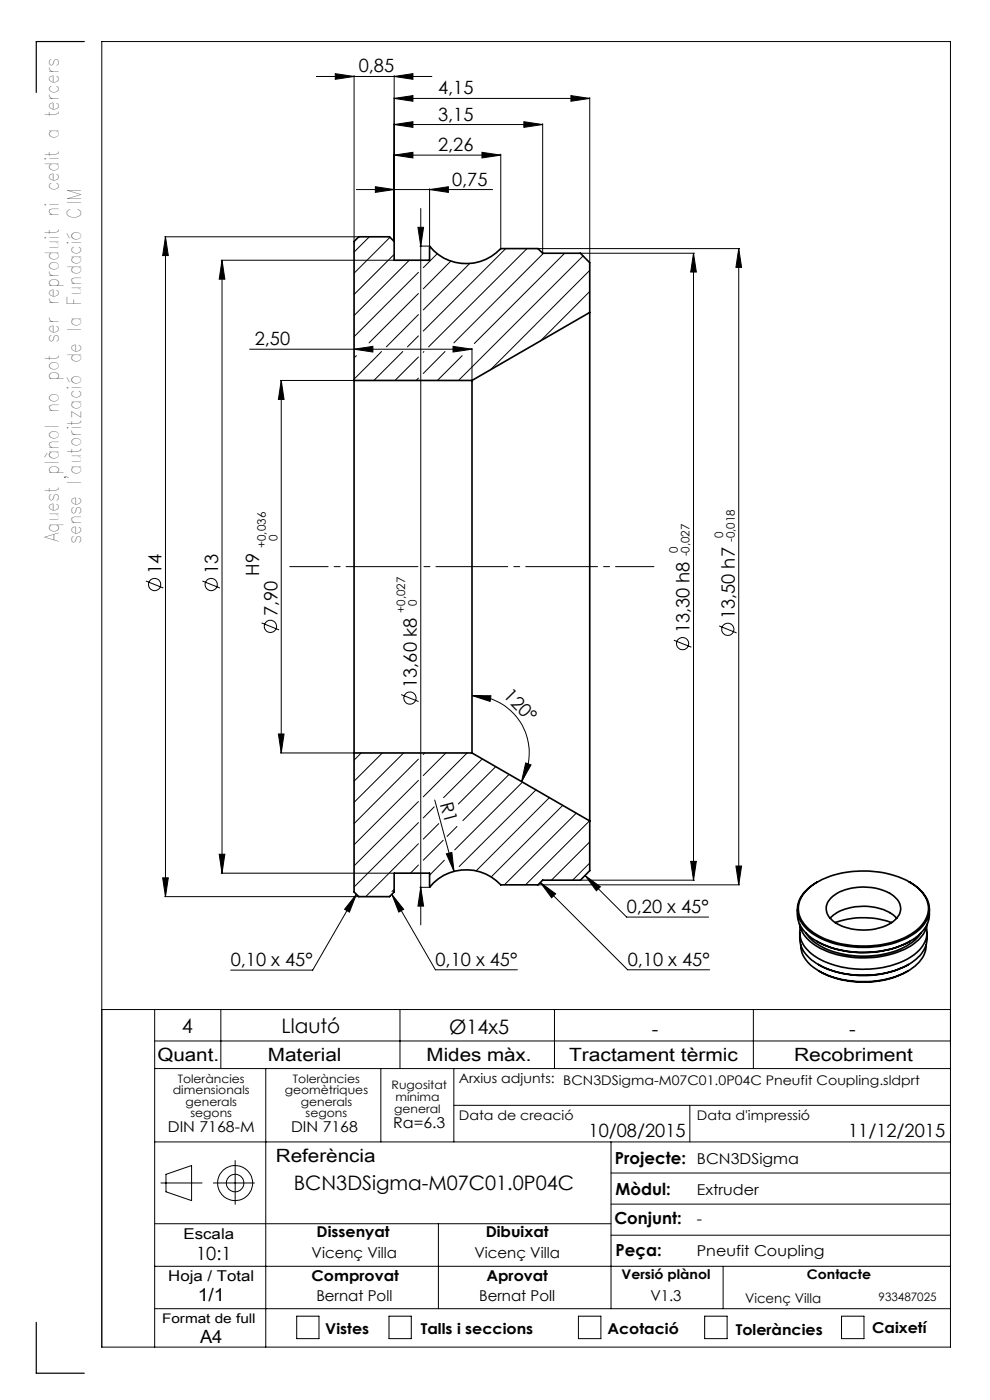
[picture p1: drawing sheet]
<svg xmlns="http://www.w3.org/2000/svg" width="210mm" height="297mm" viewBox="0 0 210 297" stroke-linecap="round" stroke-linejoin="round" font-family="sans-serif">
<g fill="none" stroke="#000" stroke-width=".21">
<path d="M67.1 16.2h24.5M71.1 15.6l4 .6-4 .6zM75.1 16v35M83.6 16.2l4-.6v1.2zM83.6 16v35M79.6 39.6l4 .6-4 .6zM83.6 20.9l4-.6v1.2zM83.6 26.4l4-.6v1.2zM83.6 32.9l4-.6v1.2zM83.6 20.9h41.5M83.6 26.4h31.5M83.6 32.9h22.6"/>
<path d="M102.2 32.3l4 .6-4 .6zM106.2 32.7v19.8M111.1 25.8l4 .6-4 .6zM115.1 26.2v27.3M121.1 20.3l4 .6-4 .6zM125.1 20.7v34.8M34.9 50.2h41M35.1 50.2l.6 4h-1.2zM35.1 50.2v140M46.9 55.2h36.5M47.1 55.2v130M47.1 55.2l.6 4h-1.2z"/>
<path d="M75.6 40.2h28.9M78.4 50.2l-3.3 3.3M82.7 50.3l-7.6 7.7M83.6 54l-8.5 8.5M86.8 55.2l-11.7 11.8M88.7 48.2h1.2l-.6 4zM88.8 57.8l-13.7 13.6M89.1 52.2h1.8M89.3 44.2v152M91.1 40.2l4-.6v1.2zM91.1 40v12M92.7 53.8l-2.9 3"/>
<path d="M95.6 55.4l-5.8 5.9M99.6 55.9l-9.8 9.9M107.3 52.7l-17.5 17.5M111.8 52.7l-20.9 20.9M114.3 52.7h42.6M115.3 53.7l-19 19M119.8 53.7l-19.2 19.2M123.3 53.7h24M123.7 54.3l-26.4 26.4M125.1 57.4l-21.1 21.1M147.1 53.7l.6 4h-1.2zM147.1 53.7v133"/>
<path d="M156.7 52.7v135M156.7 52.7l.6 4h-1.2zM53 74.1h47.1M75.1 74.1l4-.6v1.2zM75.6 75.5l-.5 .4M80.1 75.5l-5 4.9M80.9 74.6l-.8 .8M85.4 74.6l-6.1 6.1M88.8 71.3l-2.4 2.3M88.8 75.7l-5 5M88.8 62.3l-10.5 10.4M88.8 66.7l-6.8 6.9"/>
<path d="M89.9 74.6l-.1 .2M94.4 74.6l-4.6 4.6M96.1 73.5l4 .6-4 .6zM98 75.5l-5.2 5.2M100.1 73.9v6.6M125.1 61.8l-10.5 10.6M59.5 80.7h15.4M59.7 80.7v79M59.7 80.7l.6 4h-1.2zM88.8 80.2l-.5 .5M30.9 123.3l3.7 1.4M42.9 123.3l3.7 1.4"/>
<path d="M55.5 132.1l3.7 1.5M142.9 135.8l3.7 1.5M152.5 132.8l3.7 1.5M59.1 155.7h1.2l-.6 4zM59.5 159.7h15.4M76.6 159.7l-1.5 1.6M81.1 159.7l-6 6M85.1 147.4l3.7 1.4M85.6 159.7l-10.5 10.5M90.1 159.7l-.3 .4M94.6 159.7l-4.8 4.8M99.1 159.7l-9.3 9.3"/>
<path d="M100.1 147.6h4l-.1 1.2zM100.1 147.6a12.1 12.1 0 0 1 10.5 18.2M88.8 161l-13.7 13.7M88.8 165.6l-13.7 13.6M88.8 170l-13.7 13.7M88.8 174.5l-13.7 13.7M88.8 179l-11.2 11.2M92.1 171.2l-2.3 2.3M92.2 169.7l4.1 15.2M93.1 174.7l-3.3 3.3M94 178.3l-4.2 4.2M96.9 175.3l-2.1 2.1"/>
<path d="M102.3 161l-8.2 8.2M105.2 162.6l-8 8M108 164.3l-9.8 9.8M110.8 165.9l-14.4 14.4M111.5 161.9l1.1 .4-2 3.5zM113.7 167.6l-16.3 16.2M116.5 169.2l-15.5 15.5M119.4 170.8l-15.2 15.3M122.2 172.5l-15.2 15.2M125.1 174.1l-13.6 13.6M125.1 178.6l-8.1 8.1M34.5 186.2h1.2l-.6 4z"/>
<path d="M34.9 190.2h41M46.5 181.2h1.2l-.6 4zM46.9 185.2h36.5M75.6 189.7l-1.5 3.8-1-.6zM75.6 189.7l-9.3 16.1h-17.4M83.1 189.7l2.5 3.2-1 .6zM83.1 189.7l9.3 16h17.3M83.6 188.7l-.5 .4M88.8 183.5l-1.7 1.7M89.1 188.2h1.8M89.3 188.2l.6 4h-1.2zM94.3 182.5l-3.2 3.2"/>
<path d="M94.7 181.1l1.1-.3 .5 4.1zM114.3 187.7h42.6M114.6 187.2l3.3 2.4-.9 .9zM114.6 187.2l18.5 18.5h17.4M123.3 186.7h24M124.1 185.7l3.3 2.4-.9 .9zM124.1 185.7l8.8 8.9h17.4M125.1 183.1l-3.6 3.6M146.5 182.7h1.2l-.6 4zM156.1 183.7h1.2l-.6 4zM21.6 214.2h180M32.8 214.2v71.6"/>
<path d="M46.8 214.2v12.5M84.8 214.2v12.5M117.6 214.2v12.5M159.8 214.2v12.5M32.8 220.8h168.8M32.8 226.7h168.8M56.4 226.7v59.1M80.8 226.7v15.5M96.3 226.7v15.5M96.3 234.5h105.3M146.3 234.5v7.7M32.8 259.6h96.8"/>
<path d="M32.8 242.2h168.8M34.1 251h8.8M35.2 249.1l5.4-1.8v7.4l-5.4-1.9zM45.3 251h8.7M49.9 246.2v9.3M93 259.6v18M129.6 242.2v35.4M129.6 255.4h72M129.6 248.8h72M32.8 277.6h168.8M32.8 268.6h168.8M62.9 279.2h4.8v4.8h-4.8z"/>
<path d="M82.5 279.2h4.7v4.8h-4.7zM122.7 279.2h4.8v4.8h-4.8zM129.6 262h72M149.5 279.2h4.7v4.8h-4.7zM153.4 268.6v9M178.5 279.2h4.8v4.8h-4.8zM21.6 285.8h180v-277h-180v277"/>
<circle cx="32.8" cy="124" r="1.31"/>
<circle cx="44.8" cy="124" r="1.3"/>
<circle cx="57.4" cy="132.9" r="1.3"/>
<circle cx="144.8" cy="136.5" r="1.29"/>
<circle cx="154.4" cy="133.5" r="1.29"/>
<circle cx="87" cy="148.1" r="1.3"/>
<circle cx="49.9" cy="251" r="3.7"/>
<circle cx="49.9" cy="251" r="1.86"/>
</g>
<path d="M61.5 120.2h77.2" fill="none" stroke="#000" stroke-width=".21" stroke-dasharray="15.2 1.3 1.3 1.3" stroke-dashoffset="7.1"/>
<path d="M17.9 8.8h-10.2v10.8M7.7 280.5v10.8h10.2" fill="none" stroke="#000" stroke-width=".25"/>
<g fill="#000">
<path d="M94.7 181.1l1.1-.3 .5 4.1z"/>
<path d="M83.6 16.2l4-.6v1.2zM71.1 15.6l4 .6-4 .6zM111.1 25.8l4 .6-4 .6zM83.6 26.4l4-.6v1.2zM102.2 32.3l4 .6-4 .6zM83.6 32.9l4-.6v1.2zM91.1 40.2l4-.6v1.2zM79.6 39.6l4 .6-4 .6z"/>
<path d="M83.6 20.9l4-.6v1.2zM121.1 20.3l4 .6-4 .6z"/>
<path d="M75.1 74.1l4-.6v1.2zM96.1 73.5l4 .6-4 .6z"/>
<path d="M111.5 161.9l1.1 .4-2 3.5zM100.1 147.6h4l-.1 1.2z"/>
<path d="M34.5 186.2h1.2l-.6 4zM35.1 50.2l.6 4h-1.2z"/>
<path d="M46.5 181.2h1.2l-.6 4zM47.1 55.2l.6 4h-1.2zM59.1 155.7h1.2l-.6 4zM59.7 80.7l.6 4h-1.2zM89.3 188.2l.6 4h-1.2zM88.7 48.2h1.2l-.6 4z"/>
<path d="M83.1 189.7l2.5 3.2-1 .6zM75.6 189.7l-1.5 3.8-1-.6zM114.6 187.2l3.3 2.4-.9 .9zM124.1 185.7l3.3 2.4-.9 .9z"/>
<path d="M146.5 182.7h1.2l-.6 4zM147.1 53.7l.6 4h-1.2z"/>
<path d="M156.1 183.7h1.2l-.6 4zM156.7 52.7l.6 4h-1.2z"/>
</g>
<g fill="none" stroke="#000" stroke-width=".35">
<path d="M125.1 66.3v107.9M125.1 66.3v-10.6l-2-2h-8l-1-1h-7.9a10 10 0 0 1-15.1-.5v3h-7.5v-4l-1-1h-6.5l-1 1v29.5M125.1 66.3l-25 14.4M75.1 80.7v79M75.1 80.7h25M100.1 80.7v79M75.1 159.7v29.5l1 1h6.5l1-1v-4h7.5v3a10 10 0 0 1 15.1-.5h7.9l1-1h8l2-2v-10.5M75.1 159.7h25M100.1 159.7l25 14.5M169.2 192.9a6.8 6.8 0 0 0 4 6.8 21.7 21.7 0 0 0 20.4-.3 6.6 6.6 0 0 0 3.5-6.5M169.6 196a8.3 8.3 0 0 0 5.7 5.8 21.4 21.4 0 0 0 18.2-1.4 6.6 6.6 0 0 0 3.2-4.4M169.7 197.8a6.5 6.5 0 0 0 3.9 6.8 20.8 20.8 0 0 0 19.9-.5 6.4 6.4 0 0 0 3.1-6.3"/>
<path d="M169.8 196.8a5.5 5.5 0 0 0 2.4 5.5 19.6 19.6 0 0 0 15.2 2.9 13 13 0 0 0 8.3-4.5 5 5 0 0 0 .8-3.9M170.9 197.9a12.3 12.3 0 0 0 8.7 4.7 19.1 19.1 0 0 0 14.1-2.9l1.7-1.8M171 188.9a17.1 17.1 0 0 1 12.4-4.1 18 18 0 0 1 11.4 3.7 5.3 5.3 0 0 1 1.2 7.1 13.8 13.8 0 0 1-9.8 4.9 19.5 19.5 0 0 1-14.5-3.3 5.3 5.3 0 0 1-1.6-7.1zM173.2 199.7a21.3 21.3 0 0 0 19.8 0M173.4 187.1a7 7 0 0 0-4.2 6 7.3 7.3 0 0 0 4.6 5.8 21.5 21.5 0 0 0 20.3-.9 6 6 0 0 0 2.9-6.2 7.8 7.8 0 0 0-4.1-4.7M176.1 194.8a10.2 10.2 0 0 1 8.7-2.4 8.8 8.8 0 0 1 5.4 2.4M176.1 190.6a10.8 10.8 0 0 1 9.2-2.3 7 7 0 0 1 5.6 3.5 3.3 3.3 0 0 1-1.9 4 11.9 11.9 0 0 1-12.4-.5 3.1 3.1 0 0 1-.5-4.7zM177.2 195.7a18 18 0 0 1 11.9 0M169.9 200.4a6.2 6.2 0 0 0 3.6 5.4 20.6 20.6 0 0 0 19.7-.2 6.2 6.2 0 0 0 3.3-5.2M173.6 204.6a20.7 20.7 0 0 0 19.1 0M173.7 206a20.1 20.1 0 0 0 18.8 0"/>
</g>
<g font-size="4.2">
<text x="38.6" y="219">4</text>
<text x="59.7" y="219.2">Llautó</text>
<text x="95.3" y="219.4">Ø14x5</text>
<text x="138.3" y="219.7">-</text>
<text x="180.1" y="219.7">-</text>
<text x="62.3" y="252.4">BCN3DSigma-M07C01.0P04C</text>
</g>
<g font-size="4">
<text x="12.5" y="115.1" transform="rotate(-90 12.5 115.1)">Aquest plànol no pot ser reproduit ni cedit a tercers</text>
<text x="17.2" y="115.5" transform="rotate(-90 17.2 115.5)">sense l'autorització de la Fundació CIM</text>
</g>
<g font-size="3.9">
<text x="76.1" y="15.4">0,85</text>
<text x="92.9" y="20">4,15</text>
<text x="92.9" y="25.6">3,15</text>
<text x="92.9" y="32">2,26</text>
<text x="95.9" y="39.4">0,75</text>
<text x="54" y="73.2">2,50</text>
<text x="34.3" y="121.9" transform="rotate(-90 34.3 121.9)">14</text>
<text x="46.3" y="121.9" transform="rotate(-90 46.3 121.9)">13</text>
<text x="55" y="122.1" transform="rotate(-90 55 122.1)">H9</text>
<text x="58.8" y="130.7" transform="rotate(-90 58.8 130.7)">7,90</text>
<text x="155.9" y="131.4" transform="rotate(-90 155.9 131.4)">13,50 h7</text>
<text x="146.3" y="134.4" transform="rotate(-90 146.3 134.4)">13,30 h8</text>
<text x="88.4" y="145.9" transform="rotate(-90 88.4 145.9)">13,60 k8</text>
<text x="106.6" y="147.7" transform="rotate(46 106.6 147.7)">120°</text>
<text x="93.3" y="170.5" transform="rotate(75 93.3 170.5)">R1</text>
<text x="132.9" y="193.7">0,20 x 45°</text>
<text x="49" y="204.9">0,10 x 45°</text>
<text x="92.4" y="204.9">0,10 x 45°</text>
<text x="133.1" y="204.9">0,10 x 45°</text>
<text x="33.4" y="225">Quant.</text>
<text x="56.8" y="225">Material</text>
<text x="90.5" y="225">Mides màx.</text>
<text x="120.7" y="225">Tractament tèrmic</text>
<text x="168.4" y="225">Recobriment</text>
<text x="124.8" y="241.3">10/08/2015</text>
<text x="179.9" y="241.3">11/12/2015</text>
<text x="58.5" y="246.5">Referència</text>
<text x="41.6" y="267.2">10:1</text>
<text x="41.9" y="276.1">1/1</text>
<text x="42.4" y="284.9">A4</text>
</g>
<g font-size="3.5">
<text x="130.5" y="246.8">Projecte:</text>
<text x="130.6" y="253.4">Mòdul:</text>
<text x="130.3" y="259.8">Conjunt:</text>
<text x="130.6" y="266.4">Peça:</text>
</g>
<g font-size="3.2">
<text x="83.4" y="239.3">Ra=6.3</text>
<text x="35.6" y="240.1">DIN 7168-M</text>
<text x="61.7" y="240.1">DIN 7168</text>
<text x="147.8" y="246.8">BCN3DSigma</text>
<text x="147.8" y="253.4">Extruder</text>
<text x="38.9" y="262.9">Escala</text>
<text x="67.2" y="262.5">Dissenyat</text>
<text x="103" y="262.5">Dibuixat</text>
<text x="147.8" y="259.8">-</text>
<text x="66.1" y="266.8">Vicenç Villa</text>
<text x="100.6" y="266.8">Vicenç Villa</text>
<text x="147.8" y="266.4">Pneufit Coupling</text>
<text x="35.7" y="271.7">Hoja / Total</text>
<text x="66.1" y="271.7">Comprovat</text>
<text x="103.2" y="271.7">Aprovat</text>
<text x="67.1" y="276.1">Bernat Poll</text>
<text x="101.6" y="276.1">Bernat Poll</text>
<text x="138" y="276.1">V1.3</text>
<text x="69" y="283.1">Vistes</text>
<text x="89.3" y="283.1">Talls i seccions</text>
<text x="128.8" y="283.1">Acotació</text>
<text x="156.1" y="283.2">Toleràncies</text>
<text x="185" y="282.8">Caixetí</text>
</g>
<g font-size="2.8">
<text x="97.3" y="229.6">Arxius adjunts: BCN3DSigma-M07C01.0P04C Pneufit Coupling.sldprt</text>
<text x="97.3" y="237.7">Data de creació</text>
<text x="147.8" y="237.7">Data d'impressió</text>
<text x="131.8" y="271.4">Versió plànol</text>
<text x="171.2" y="271.4">Contacte</text>
<text x="34.4" y="280.7">Format de full</text>
<text x="158" y="276.3">Vicenç Villa</text>
</g>
<g font-size="2.5">
<text x="56.4" y="116.3" transform="rotate(-90 56.4 116.3)">+0,036</text>
<text x="58.8" y="114.8" transform="rotate(-90 58.8 114.8)">0</text>
<text x="143.8" y="117.2" transform="rotate(-90 143.8 117.2)">0</text>
<text x="146.3" y="118.1" transform="rotate(-90 146.3 118.1)">-0,027</text>
<text x="153.4" y="114.2" transform="rotate(-90 153.4 114.2)">0</text>
<text x="155.9" y="115" transform="rotate(-90 155.9 115)">-0,018</text>
<text x="86" y="130" transform="rotate(-90 86 130)">+0,027</text>
<text x="88.4" y="128.5" transform="rotate(-90 88.4 128.5)">0</text>
<text x="36.7" y="232.1">dimensionals</text>
<text x="37.7" y="229.6">Toleràncies</text>
<text x="60.4" y="232.1">geomètriques</text>
<text x="62.1" y="229.6">Toleràncies</text>
<text x="83.1" y="231">Rugositat</text>
<text x="83.9" y="233.5">mínima</text>
<text x="39.4" y="234.6">generals</text>
<text x="40.4" y="237.1">segons</text>
<text x="63.8" y="234.6">generals</text>
<text x="64.8" y="237.1">segons</text>
<text x="83.6" y="236.2">general</text>
<text x="186.4" y="276.1">933487025</text>
</g>
</svg>
